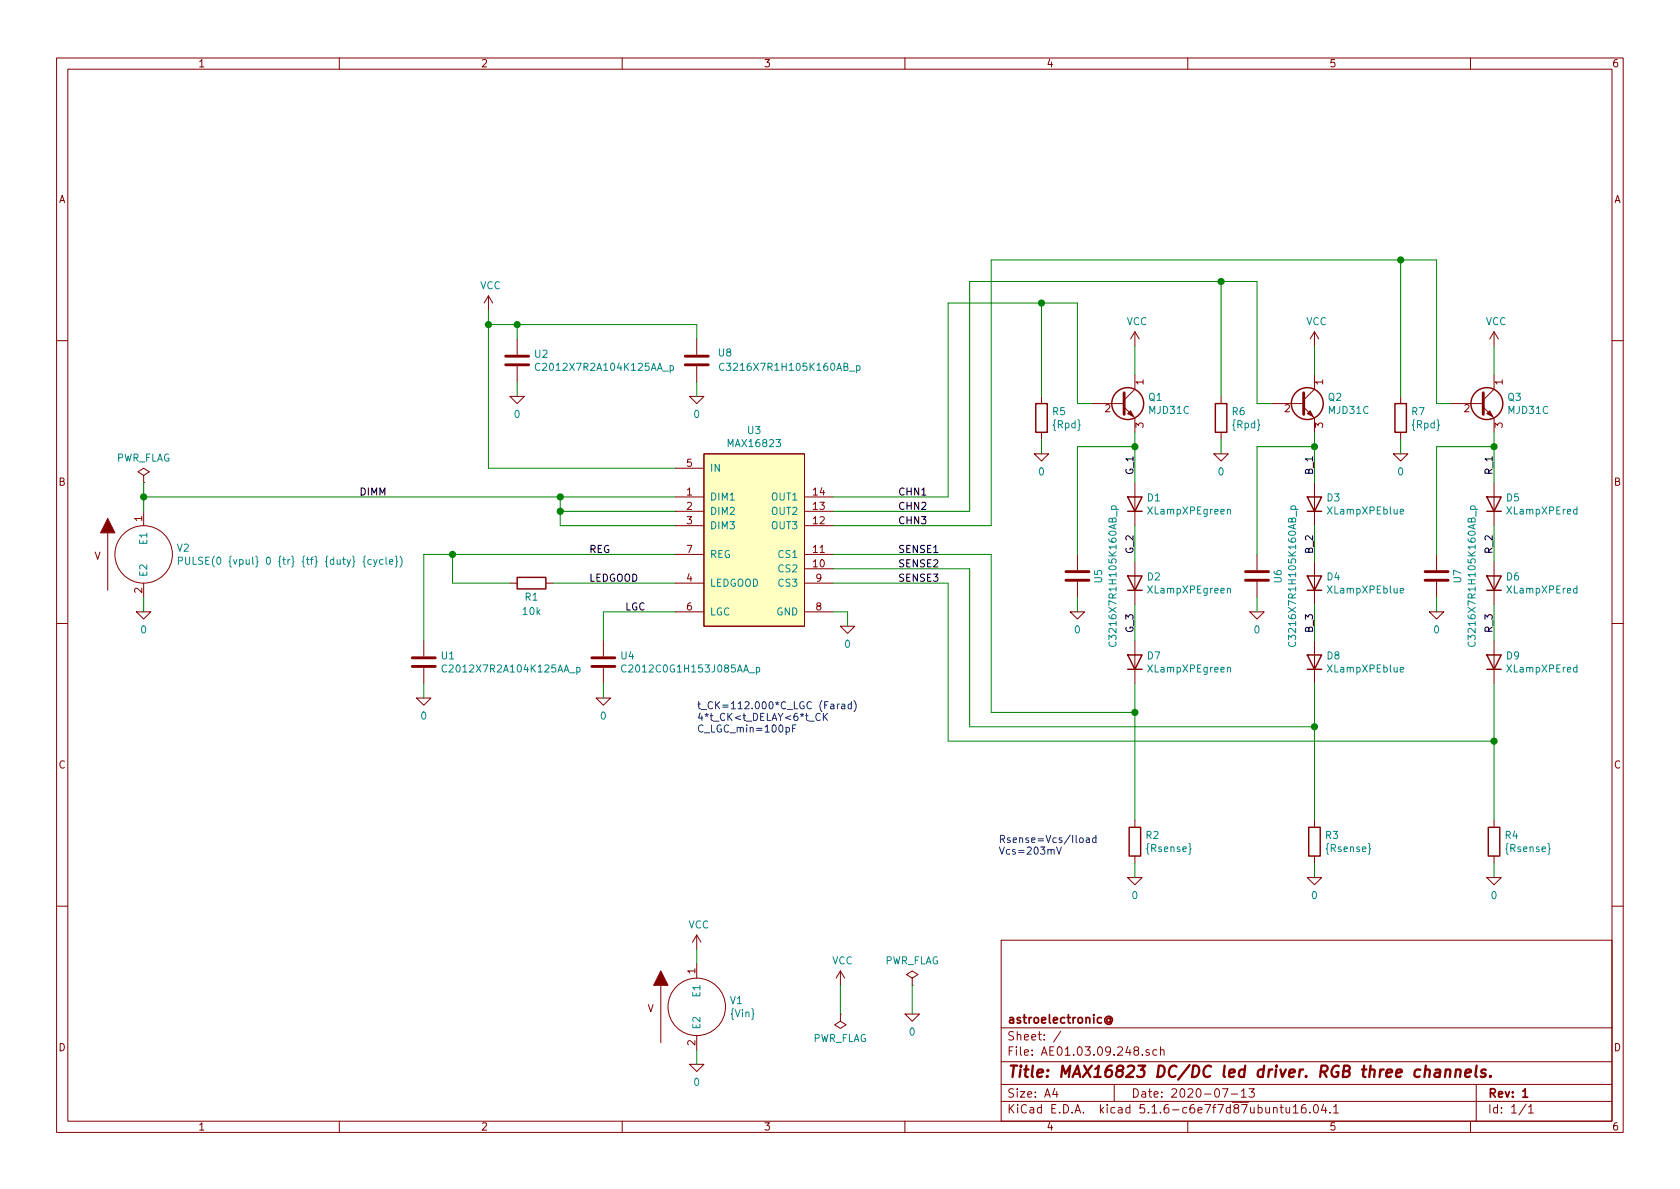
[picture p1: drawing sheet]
EESchema Schematic File Version 4
EELAYER 30 0
EELAYER END
$Descr A4 11693 8268
encoding utf-8
Sheet 1 1
Title "MAX16823 DC/DC led driver. RGB three channels."
Date "2020-07-13"
Rev "1"
Comp "astroelectronic@"
Comment1 ""
Comment2 ""
Comment3 ""
Comment4 ""
$EndDescr
$Comp
L AE01.17.09.000:MAX16823 U3
U 1 1
P 5250 3750
F 0 "U3" H 5250 4515 50  0000 C CNN
F 1 "MAX16823" H 5250 4424 50  0000 C CNN
F 2 "" H 4900 2850 50  0001 L BNN
F 3 "~" H 4900 2750 50  0001 L BNN
F 4 "X" H 5250 3750 50  0001 C CNN "Spice_Primitive"
F 5 "MAX16823" H 5250 3750 50  0001 C CNN "Spice_Model"
F 6 "Y" H 5250 3750 50  0001 C CNN "Spice_Netlist_Enabled"
F 7 "models/max16823.lib" H 5250 3750 50  0001 C CNN "Spice_Lib_File"
	1    5250 3750
	1    0    0    -1  
$EndComp
Wire Wire Line
	5800 4250 5900 4250
Wire Wire Line
	5900 4250 5900 4350
$Comp
L pspice:0 #GND07
U 1 1
P 5900 4350
F 0 "#GND07" H 5900 4250 50  0001 C CNN
F 1 "0" H 5900 4227 50  0000 C CNN
F 2 "" H 5900 4350 50  0001 C CNN
F 3 "~" H 5900 4350 50  0001 C CNN
	1    5900 4350
	1    0    0    -1  
$EndComp
Wire Wire Line
	4700 3250 3400 3250
Wire Wire Line
	3400 3250 3400 2250
$Comp
L Device:C U2
U 1 1
P 3600 2500
F 0 "U2" H 3715 2546 50  0000 L CNN
F 1 "C2012X7R2A104K125AA_p" H 3715 2455 50  0000 L CNN
F 2 "" H 3638 2350 50  0001 C CNN
F 3 "~" H 3600 2500 50  0001 C CNN
F 4 "X" H 3600 2500 50  0001 C CNN "Spice_Primitive"
F 5 "C2012X7R2A104K125AA_p" H 3600 2500 50  0001 C CNN "Spice_Model"
F 6 "Y" H 3600 2500 50  0001 C CNN "Spice_Netlist_Enabled"
F 7 "models/C2012X7R2A104K125AA_p.mod" H 3600 2500 50  0001 C CNN "Spice_Lib_File"
	1    3600 2500
	1    0    0    -1  
$EndComp
Wire Wire Line
	3600 2650 3600 2750
$Comp
L pspice:0 #GND06
U 1 1
P 3600 2750
F 0 "#GND06" H 3600 2650 50  0001 C CNN
F 1 "0" H 3600 2627 50  0000 C CNN
F 2 "" H 3600 2750 50  0001 C CNN
F 3 "~" H 3600 2750 50  0001 C CNN
	1    3600 2750
	1    0    0    -1  
$EndComp
Wire Wire Line
	3600 2350 3600 2250
Wire Wire Line
	3600 2250 3400 2250
Connection ~ 3400 2250
Wire Wire Line
	3400 2250 3400 2150
$Comp
L power:VCC #PWR03
U 1 1
P 3400 2150
F 0 "#PWR03" H 3400 2000 50  0001 C CNN
F 1 "VCC" H 3415 2323 50  0000 C CNN
F 2 "" H 3400 2150 50  0001 C CNN
F 3 "" H 3400 2150 50  0001 C CNN
	1    3400 2150
	1    0    0    -1  
$EndComp
$Comp
L Device:R R2
U 1 1
P 7900 5850
F 0 "R2" H 7970 5896 50  0000 L CNN
F 1 "{Rsense}" H 7970 5805 50  0000 L CNN
F 2 "" V 7830 5850 50  0001 C CNN
F 3 "~" H 7900 5850 50  0001 C CNN
F 4 "R" H 7900 5850 50  0001 C CNN "Spice_Primitive"
F 5 "{Rsense}" H 7900 5850 50  0001 C CNN "Spice_Model"
F 6 "Y" H 7900 5850 50  0001 C CNN "Spice_Netlist_Enabled"
	1    7900 5850
	1    0    0    -1  
$EndComp
Wire Wire Line
	7900 6000 7900 6100
$Comp
L pspice:0 #GND08
U 1 1
P 7900 6100
F 0 "#GND08" H 7900 6000 50  0001 C CNN
F 1 "0" H 7900 5977 50  0000 C CNN
F 2 "" H 7900 6100 50  0001 C CNN
F 3 "~" H 7900 6100 50  0001 C CNN
	1    7900 6100
	1    0    0    -1  
$EndComp
Wire Wire Line
	7900 4950 7900 5700
$Comp
L Device:R R3
U 1 1
P 9150 5850
F 0 "R3" H 9220 5896 50  0000 L CNN
F 1 "{Rsense}" H 9220 5805 50  0000 L CNN
F 2 "" V 9080 5850 50  0001 C CNN
F 3 "~" H 9150 5850 50  0001 C CNN
F 4 "R" H 9150 5850 50  0001 C CNN "Spice_Primitive"
F 5 "{Rsense}" H 9150 5850 50  0001 C CNN "Spice_Model"
F 6 "Y" H 9150 5850 50  0001 C CNN "Spice_Netlist_Enabled"
	1    9150 5850
	1    0    0    -1  
$EndComp
Wire Wire Line
	9150 6000 9150 6100
$Comp
L pspice:0 #GND09
U 1 1
P 9150 6100
F 0 "#GND09" H 9150 6000 50  0001 C CNN
F 1 "0" H 9150 5977 50  0000 C CNN
F 2 "" H 9150 6100 50  0001 C CNN
F 3 "~" H 9150 6100 50  0001 C CNN
	1    9150 6100
	1    0    0    -1  
$EndComp
Wire Wire Line
	9150 5050 9150 5700
$Comp
L Device:R R4
U 1 1
P 10400 5850
F 0 "R4" H 10470 5896 50  0000 L CNN
F 1 "{Rsense}" H 10470 5805 50  0000 L CNN
F 2 "" V 10330 5850 50  0001 C CNN
F 3 "~" H 10400 5850 50  0001 C CNN
F 4 "R" H 10400 5850 50  0001 C CNN "Spice_Primitive"
F 5 "{Rsense}" H 10400 5850 50  0001 C CNN "Spice_Model"
F 6 "Y" H 10400 5850 50  0001 C CNN "Spice_Netlist_Enabled"
	1    10400 5850
	1    0    0    -1  
$EndComp
Wire Wire Line
	10400 6000 10400 6100
$Comp
L pspice:0 #GND010
U 1 1
P 10400 6100
F 0 "#GND010" H 10400 6000 50  0001 C CNN
F 1 "0" H 10400 5977 50  0000 C CNN
F 2 "" H 10400 6100 50  0001 C CNN
F 3 "~" H 10400 6100 50  0001 C CNN
	1    10400 6100
	1    0    0    -1  
$EndComp
Wire Wire Line
	10400 5150 10400 5700
Wire Wire Line
	6600 3450 5800 3450
Wire Wire Line
	7900 4950 6900 4950
Wire Wire Line
	9150 5050 6750 5050
Wire Wire Line
	10400 5150 6600 5150
Wire Wire Line
	4700 4050 3850 4050
$Comp
L Device:R R1
U 1 1
P 3700 4050
F 0 "R1" V 3600 4050 50  0000 C CNN
F 1 "10k" V 3500 4050 50  0000 C CNN
F 2 "" V 3630 4050 50  0001 C CNN
F 3 "~" H 3700 4050 50  0001 C CNN
F 4 "R" H 3700 4050 50  0001 C CNN "Spice_Primitive"
F 5 "10k" H 3700 4050 50  0001 C CNN "Spice_Model"
F 6 "Y" H 3700 4050 50  0001 C CNN "Spice_Netlist_Enabled"
	1    3700 4050
	0    -1   -1   0   
$EndComp
Wire Wire Line
	4700 3850 3150 3850
Wire Wire Line
	3150 3850 3150 4050
Wire Wire Line
	3150 4050 3550 4050
Wire Wire Line
	3150 3850 2950 3850
Wire Wire Line
	2950 3850 2950 4450
Connection ~ 3150 3850
Wire Wire Line
	2950 4850 2950 4750
$Comp
L pspice:0 #GND03
U 1 1
P 2950 4850
F 0 "#GND03" H 2950 4750 50  0001 C CNN
F 1 "0" H 2950 4727 50  0000 C CNN
F 2 "" H 2950 4850 50  0001 C CNN
F 3 "~" H 2950 4850 50  0001 C CNN
	1    2950 4850
	1    0    0    -1  
$EndComp
Wire Wire Line
	4700 4250 4200 4250
Wire Wire Line
	4200 4250 4200 4450
Wire Wire Line
	4200 4750 4200 4850
$Comp
L pspice:0 #GND05
U 1 1
P 4200 4850
F 0 "#GND05" H 4200 4750 50  0001 C CNN
F 1 "0" H 4200 4727 50  0000 C CNN
F 2 "" H 4200 4850 50  0001 C CNN
F 3 "~" H 4200 4850 50  0001 C CNN
	1    4200 4850
	1    0    0    -1  
$EndComp
Wire Wire Line
	4700 3550 3900 3550
Wire Wire Line
	4700 3650 3900 3650
Text Label 2500 3450 0    50   ~ 0
DIMM
Text Label 4100 3850 0    50   ~ 0
REG
Text Label 4100 4050 0    50   ~ 0
LEDGOOD
Text Label 4350 4250 0    50   ~ 0
LGC
Text Label 6250 3450 0    50   ~ 0
CHN1
Text Label 6250 3550 0    50   ~ 0
CHN2
Text Label 6250 3650 0    50   ~ 0
CHN3
Text Label 6250 3850 0    50   ~ 0
SENSE1
Text Label 6250 3950 0    50   ~ 0
SENSE2
Text Label 6250 4050 0    50   ~ 0
SENSE3
$Comp
L Device:C U1
U 1 1
P 2950 4600
F 0 "U1" H 3065 4646 50  0000 L CNN
F 1 "C2012X7R2A104K125AA_p" H 3065 4555 50  0000 L CNN
F 2 "" H 2988 4450 50  0001 C CNN
F 3 "~" H 2950 4600 50  0001 C CNN
F 4 "X" H 2950 4600 50  0001 C CNN "Spice_Primitive"
F 5 "C2012X7R2A104K125AA_p" H 2950 4600 50  0001 C CNN "Spice_Model"
F 6 "Y" H 2950 4600 50  0001 C CNN "Spice_Netlist_Enabled"
F 7 "models/C2012X7R2A104K125AA_p.mod" H 2950 4600 50  0001 C CNN "Spice_Lib_File"
	1    2950 4600
	1    0    0    -1  
$EndComp
$Comp
L pspice:VSOURCE V1
U 1 1
P 4850 7000
F 0 "V1" H 5078 7046 50  0000 L CNN
F 1 "{Vin}" H 5078 6955 50  0000 L CNN
F 2 "" H 4850 7000 50  0001 C CNN
F 3 "~" H 4850 7000 50  0001 C CNN
F 4 "Y" H 4850 7000 50  0001 C CNN "Spice_Netlist_Enabled"
F 5 "V" H 4850 7000 50  0001 C CNN "Spice_Primitive"
	1    4850 7000
	1    0    0    -1  
$EndComp
Wire Wire Line
	4850 7300 4850 7400
Wire Wire Line
	4850 6600 4850 6700
$Comp
L power:VCC #PWR01
U 1 1
P 4850 6600
F 0 "#PWR01" H 4850 6450 50  0001 C CNN
F 1 "VCC" H 4865 6773 50  0000 C CNN
F 2 "" H 4850 6600 50  0001 C CNN
F 3 "" H 4850 6600 50  0001 C CNN
	1    4850 6600
	1    0    0    -1  
$EndComp
$Comp
L pspice:0 #GND01
U 1 1
P 4850 7400
F 0 "#GND01" H 4850 7300 50  0001 C CNN
F 1 "0" H 4850 7277 50  0000 C CNN
F 2 "" H 4850 7400 50  0001 C CNN
F 3 "~" H 4850 7400 50  0001 C CNN
	1    4850 7400
	1    0    0    -1  
$EndComp
$Comp
L pspice:0 #GND04
U 1 1
P 6350 7050
F 0 "#GND04" H 6350 6950 50  0001 C CNN
F 1 "0" H 6350 6927 50  0000 C CNN
F 2 "" H 6350 7050 50  0001 C CNN
F 3 "~" H 6350 7050 50  0001 C CNN
	1    6350 7050
	1    0    0    -1  
$EndComp
Wire Wire Line
	6350 7050 6350 6850
$Comp
L power:PWR_FLAG #FLG03
U 1 1
P 6350 6850
F 0 "#FLG03" H 6350 6925 50  0001 C CNN
F 1 "PWR_FLAG" H 6350 7023 50  0000 C CNN
F 2 "" H 6350 6850 50  0001 C CNN
F 3 "~" H 6350 6850 50  0001 C CNN
	1    6350 6850
	1    0    0    -1  
$EndComp
$Comp
L power:VCC #PWR02
U 1 1
P 5850 6850
F 0 "#PWR02" H 5850 6700 50  0001 C CNN
F 1 "VCC" H 5865 7023 50  0000 C CNN
F 2 "" H 5850 6850 50  0001 C CNN
F 3 "" H 5850 6850 50  0001 C CNN
	1    5850 6850
	1    0    0    -1  
$EndComp
$Comp
L power:PWR_FLAG #FLG02
U 1 1
P 5850 7050
F 0 "#FLG02" H 5850 7125 50  0001 C CNN
F 1 "PWR_FLAG" H 5850 7223 50  0000 C CNN
F 2 "" H 5850 7050 50  0001 C CNN
F 3 "~" H 5850 7050 50  0001 C CNN
	1    5850 7050
	-1   0    0    1   
$EndComp
Wire Wire Line
	5850 7050 5850 6850
$Comp
L pspice:VSOURCE V2
U 1 1
P 1000 3850
F 0 "V2" H 1228 3896 50  0000 L CNN
F 1 "PULSE(0 {vpul} 0 {tr} {tf} {duty} {cycle})" H 1228 3805 50  0000 L CNN
F 2 "" H 1000 3850 50  0001 C CNN
F 3 "~" H 1000 3850 50  0001 C CNN
F 4 "Y" H 1000 3850 50  0001 C CNN "Spice_Netlist_Enabled"
F 5 "V" H 1000 3850 50  0001 C CNN "Spice_Primitive"
	1    1000 3850
	1    0    0    -1  
$EndComp
Wire Wire Line
	1000 4150 1000 4250
$Comp
L pspice:0 #GND02
U 1 1
P 1000 4250
F 0 "#GND02" H 1000 4150 50  0001 C CNN
F 1 "0" H 1000 4127 50  0000 C CNN
F 2 "" H 1000 4250 50  0001 C CNN
F 3 "~" H 1000 4250 50  0001 C CNN
	1    1000 4250
	1    0    0    -1  
$EndComp
$Comp
L power:PWR_FLAG #FLG01
U 1 1
P 1000 3350
F 0 "#FLG01" H 1000 3425 50  0001 C CNN
F 1 "PWR_FLAG" H 1000 3523 50  0000 C CNN
F 2 "" H 1000 3350 50  0001 C CNN
F 3 "~" H 1000 3350 50  0001 C CNN
	1    1000 3350
	1    0    0    -1  
$EndComp
Wire Wire Line
	3900 3650 3900 3550
Text Notes 6950 5950 0    50   ~ 0
Rsense=Vcs/Iload\nVcs=203mV
Text Notes 4850 5100 0    50   ~ 0
t_CK=112.000*C_LGC (Farad)\n4*t_CK<t_DELAY<6*t_CK\nC_LGC_min=100pF
$Comp
L Device:C U4
U 1 1
P 4200 4600
F 0 "U4" H 4315 4646 50  0000 L CNN
F 1 "C2012C0G1H153J085AA_p" H 4315 4555 50  0000 L CNN
F 2 "" H 4238 4450 50  0001 C CNN
F 3 "~" H 4200 4600 50  0001 C CNN
F 4 "X" H 4200 4600 50  0001 C CNN "Spice_Primitive"
F 5 "C2012C0G1H153J085AA_p" H 4200 4600 50  0001 C CNN "Spice_Model"
F 6 "Y" H 4200 4600 50  0001 C CNN "Spice_Netlist_Enabled"
F 7 "models/C2012C0G1H153J085AA_p.mod" H 4200 4600 50  0001 C CNN "Spice_Lib_File"
	1    4200 4600
	1    0    0    -1  
$EndComp
Wire Wire Line
	6600 3450 6600 2100
Wire Wire Line
	6750 3550 6750 1950
Wire Wire Line
	5800 3550 6750 3550
Wire Wire Line
	6900 3650 6900 1800
Wire Wire Line
	5800 3650 6900 3650
Wire Wire Line
	1000 3450 3900 3450
Wire Wire Line
	3900 3550 3900 3450
Connection ~ 3900 3550
Connection ~ 3900 3450
Wire Wire Line
	3900 3450 4700 3450
$Comp
L Device:Q_NPN_CBE Q1
U 1 1
P 7800 2800
F 0 "Q1" H 7990 2846 50  0000 L CNN
F 1 "MJD31C" H 7990 2755 50  0000 L CNN
F 2 "" H 8000 2900 50  0001 C CNN
F 3 "~" H 7800 2800 50  0001 C CNN
F 4 "Q" H 7800 2800 50  0001 C CNN "Spice_Primitive"
F 5 "MJD31C" H 7800 2800 50  0001 C CNN "Spice_Model"
F 6 "Y" H 7800 2800 50  0001 C CNN "Spice_Netlist_Enabled"
F 7 "models/MJD31C.spice.txt" H 7800 2800 50  0001 C CNN "Spice_Lib_File"
	1    7800 2800
	1    0    0    -1  
$EndComp
Wire Wire Line
	7900 3350 7900 3100
Wire Wire Line
	7900 2600 7900 2400
$Comp
L power:VCC #PWR0101
U 1 1
P 7900 2400
F 0 "#PWR0101" H 7900 2250 50  0001 C CNN
F 1 "VCC" H 7915 2573 50  0000 C CNN
F 2 "" H 7900 2400 50  0001 C CNN
F 3 "" H 7900 2400 50  0001 C CNN
	1    7900 2400
	1    0    0    -1  
$EndComp
Wire Wire Line
	9150 3350 9150 3100
Wire Wire Line
	10400 3350 10400 3100
Wire Wire Line
	9150 2400 9150 2600
Wire Wire Line
	10400 2400 10400 2600
$Comp
L power:VCC #PWR0102
U 1 1
P 9150 2400
F 0 "#PWR0102" H 9150 2250 50  0001 C CNN
F 1 "VCC" H 9165 2573 50  0000 C CNN
F 2 "" H 9150 2400 50  0001 C CNN
F 3 "" H 9150 2400 50  0001 C CNN
	1    9150 2400
	1    0    0    -1  
$EndComp
$Comp
L power:VCC #PWR0103
U 1 1
P 10400 2400
F 0 "#PWR0103" H 10400 2250 50  0001 C CNN
F 1 "VCC" H 10415 2573 50  0000 C CNN
F 2 "" H 10400 2400 50  0001 C CNN
F 3 "" H 10400 2400 50  0001 C CNN
	1    10400 2400
	1    0    0    -1  
$EndComp
Wire Wire Line
	6600 5150 6600 4050
Wire Wire Line
	6600 4050 5800 4050
Wire Wire Line
	6750 5050 6750 3950
Wire Wire Line
	6750 3950 5800 3950
Wire Wire Line
	6900 4950 6900 3850
Wire Wire Line
	6900 3850 5800 3850
Wire Wire Line
	7500 2100 7500 2800
Wire Wire Line
	7500 2800 7600 2800
Wire Wire Line
	8750 1950 8750 2800
Wire Wire Line
	8750 2800 8850 2800
Wire Wire Line
	10000 1800 10000 2800
Wire Wire Line
	10000 2800 10100 2800
Text Label 7900 3300 1    50   ~ 0
G_1
Text Label 9150 3300 1    50   ~ 0
B_1
Text Label 10400 3300 1    50   ~ 0
R_1
$Comp
L Device:R R5
U 1 1
P 7250 2900
F 0 "R5" H 7320 2946 50  0000 L CNN
F 1 "{Rpd}" H 7320 2855 50  0000 L CNN
F 2 "" V 7180 2900 50  0001 C CNN
F 3 "~" H 7250 2900 50  0001 C CNN
F 4 "R" H 7250 2900 50  0001 C CNN "Spice_Primitive"
F 5 "{Rpd}" H 7250 2900 50  0001 C CNN "Spice_Model"
F 6 "Y" H 7250 2900 50  0001 C CNN "Spice_Netlist_Enabled"
	1    7250 2900
	1    0    0    -1  
$EndComp
Wire Wire Line
	7250 3050 7250 3150
$Comp
L pspice:0 #GND0101
U 1 1
P 7250 3150
F 0 "#GND0101" H 7250 3050 50  0001 C CNN
F 1 "0" H 7250 3027 50  0000 C CNN
F 2 "" H 7250 3150 50  0001 C CNN
F 3 "~" H 7250 3150 50  0001 C CNN
	1    7250 3150
	1    0    0    -1  
$EndComp
$Comp
L Device:R R6
U 1 1
P 8500 2900
F 0 "R6" H 8570 2946 50  0000 L CNN
F 1 "{Rpd}" H 8570 2855 50  0000 L CNN
F 2 "" V 8430 2900 50  0001 C CNN
F 3 "~" H 8500 2900 50  0001 C CNN
F 4 "R" H 8500 2900 50  0001 C CNN "Spice_Primitive"
F 5 "{Rpd}" H 8500 2900 50  0001 C CNN "Spice_Model"
F 6 "Y" H 8500 2900 50  0001 C CNN "Spice_Netlist_Enabled"
	1    8500 2900
	1    0    0    -1  
$EndComp
Wire Wire Line
	8500 3050 8500 3150
$Comp
L pspice:0 #GND0102
U 1 1
P 8500 3150
F 0 "#GND0102" H 8500 3050 50  0001 C CNN
F 1 "0" H 8500 3027 50  0000 C CNN
F 2 "" H 8500 3150 50  0001 C CNN
F 3 "~" H 8500 3150 50  0001 C CNN
	1    8500 3150
	1    0    0    -1  
$EndComp
$Comp
L Device:R R7
U 1 1
P 9750 2900
F 0 "R7" H 9820 2946 50  0000 L CNN
F 1 "{Rpd}" H 9820 2855 50  0000 L CNN
F 2 "" V 9680 2900 50  0001 C CNN
F 3 "~" H 9750 2900 50  0001 C CNN
F 4 "R" H 9750 2900 50  0001 C CNN "Spice_Primitive"
F 5 "{Rpd}" H 9750 2900 50  0001 C CNN "Spice_Model"
F 6 "Y" H 9750 2900 50  0001 C CNN "Spice_Netlist_Enabled"
	1    9750 2900
	1    0    0    -1  
$EndComp
Wire Wire Line
	9750 3050 9750 3150
$Comp
L pspice:0 #GND0103
U 1 1
P 9750 3150
F 0 "#GND0103" H 9750 3050 50  0001 C CNN
F 1 "0" H 9750 3027 50  0000 C CNN
F 2 "" H 9750 3150 50  0001 C CNN
F 3 "~" H 9750 3150 50  0001 C CNN
	1    9750 3150
	1    0    0    -1  
$EndComp
Wire Wire Line
	7250 2750 7250 2100
Wire Wire Line
	8500 2750 8500 1950
Wire Wire Line
	9750 2750 9750 1800
Connection ~ 7900 4950
Text Label 10400 4400 1    50   ~ 0
R_3
Text Label 9150 4400 1    50   ~ 0
B_3
Wire Wire Line
	10400 4450 10400 4200
Wire Wire Line
	9150 4450 9150 4200
$Comp
L Simulation_SPICE:DIODE D9
U 1 1
P 10400 4600
F 0 "D9" V 10354 4680 50  0000 L CNN
F 1 "XLampXPEred" V 10445 4680 50  0000 L CNN
F 2 "" H 10400 4600 50  0001 C CNN
F 3 "~" H 10400 4600 50  0001 C CNN
F 4 "D" H 10400 4600 50  0001 C CNN "Spice_Primitive"
F 5 "XLampXPEred" H 10400 4600 50  0001 C CNN "Spice_Model"
F 6 "Y" H 10400 4600 50  0001 C CNN "Spice_Netlist_Enabled"
F 7 "models/XPE_SPICE.lib" H 10400 4600 50  0001 C CNN "Spice_Lib_File"
	1    10400 4600
	0    1    1    0   
$EndComp
$Comp
L Simulation_SPICE:DIODE D8
U 1 1
P 9150 4600
F 0 "D8" V 9104 4680 50  0000 L CNN
F 1 "XLampXPEblue" V 9195 4680 50  0000 L CNN
F 2 "" H 9150 4600 50  0001 C CNN
F 3 "~" H 9150 4600 50  0001 C CNN
F 4 "D" H 9150 4600 50  0001 C CNN "Spice_Primitive"
F 5 "XLampXPEblue" H 9150 4600 50  0001 C CNN "Spice_Model"
F 6 "Y" H 9150 4600 50  0001 C CNN "Spice_Netlist_Enabled"
F 7 "models/XPE_SPICE.lib" H 9150 4600 50  0001 C CNN "Spice_Lib_File"
	1    9150 4600
	0    1    1    0   
$EndComp
$Comp
L Simulation_SPICE:DIODE D7
U 1 1
P 7900 4600
F 0 "D7" V 7854 4680 50  0000 L CNN
F 1 "XLampXPEgreen" V 7945 4680 50  0000 L CNN
F 2 "" H 7900 4600 50  0001 C CNN
F 3 "~" H 7900 4600 50  0001 C CNN
F 4 "D" H 7900 4600 50  0001 C CNN "Spice_Primitive"
F 5 "XLampXPEgreen" H 7900 4600 50  0001 C CNN "Spice_Model"
F 6 "Y" H 7900 4600 50  0001 C CNN "Spice_Netlist_Enabled"
F 7 "models/XPE_SPICE.lib" H 7900 4600 50  0001 C CNN "Spice_Lib_File"
	1    7900 4600
	0    1    1    0   
$EndComp
Text Label 7900 4400 1    50   ~ 0
G_3
Wire Wire Line
	7900 4450 7900 4200
Text Label 7900 3850 1    50   ~ 0
G_2
Wire Wire Line
	7900 3900 7900 3650
$Comp
L Simulation_SPICE:DIODE D5
U 1 1
P 10400 3500
F 0 "D5" V 10354 3580 50  0000 L CNN
F 1 "XLampXPEred" V 10445 3580 50  0000 L CNN
F 2 "" H 10400 3500 50  0001 C CNN
F 3 "~" H 10400 3500 50  0001 C CNN
F 4 "D" H 10400 3500 50  0001 C CNN "Spice_Primitive"
F 5 "XLampXPEred" H 10400 3500 50  0001 C CNN "Spice_Model"
F 6 "Y" H 10400 3500 50  0001 C CNN "Spice_Netlist_Enabled"
F 7 "models/XPE_SPICE.lib" H 10400 3500 50  0001 C CNN "Spice_Lib_File"
	1    10400 3500
	0    1    1    0   
$EndComp
$Comp
L Simulation_SPICE:DIODE D3
U 1 1
P 9150 3500
F 0 "D3" V 9104 3580 50  0000 L CNN
F 1 "XLampXPEblue" V 9195 3580 50  0000 L CNN
F 2 "" H 9150 3500 50  0001 C CNN
F 3 "~" H 9150 3500 50  0001 C CNN
F 4 "D" H 9150 3500 50  0001 C CNN "Spice_Primitive"
F 5 "XLampXPEblue" H 9150 3500 50  0001 C CNN "Spice_Model"
F 6 "Y" H 9150 3500 50  0001 C CNN "Spice_Netlist_Enabled"
F 7 "models/XPE_SPICE.lib" H 9150 3500 50  0001 C CNN "Spice_Lib_File"
	1    9150 3500
	0    1    1    0   
$EndComp
$Comp
L Simulation_SPICE:DIODE D6
U 1 1
P 10400 4050
F 0 "D6" V 10354 4130 50  0000 L CNN
F 1 "XLampXPEred" V 10445 4130 50  0000 L CNN
F 2 "" H 10400 4050 50  0001 C CNN
F 3 "~" H 10400 4050 50  0001 C CNN
F 4 "D" H 10400 4050 50  0001 C CNN "Spice_Primitive"
F 5 "XLampXPEred" H 10400 4050 50  0001 C CNN "Spice_Model"
F 6 "Y" H 10400 4050 50  0001 C CNN "Spice_Netlist_Enabled"
F 7 "models/XPE_SPICE.lib" H 10400 4050 50  0001 C CNN "Spice_Lib_File"
	1    10400 4050
	0    1    1    0   
$EndComp
$Comp
L Simulation_SPICE:DIODE D4
U 1 1
P 9150 4050
F 0 "D4" V 9104 4130 50  0000 L CNN
F 1 "XLampXPEblue" V 9195 4130 50  0000 L CNN
F 2 "" H 9150 4050 50  0001 C CNN
F 3 "~" H 9150 4050 50  0001 C CNN
F 4 "D" H 9150 4050 50  0001 C CNN "Spice_Primitive"
F 5 "XLampXPEblue" H 9150 4050 50  0001 C CNN "Spice_Model"
F 6 "Y" H 9150 4050 50  0001 C CNN "Spice_Netlist_Enabled"
F 7 "models/XPE_SPICE.lib" H 9150 4050 50  0001 C CNN "Spice_Lib_File"
	1    9150 4050
	0    1    1    0   
$EndComp
$Comp
L Simulation_SPICE:DIODE D2
U 1 1
P 7900 4050
F 0 "D2" V 7854 4130 50  0000 L CNN
F 1 "XLampXPEgreen" V 7945 4130 50  0000 L CNN
F 2 "" H 7900 4050 50  0001 C CNN
F 3 "~" H 7900 4050 50  0001 C CNN
F 4 "D" H 7900 4050 50  0001 C CNN "Spice_Primitive"
F 5 "XLampXPEgreen" H 7900 4050 50  0001 C CNN "Spice_Model"
F 6 "Y" H 7900 4050 50  0001 C CNN "Spice_Netlist_Enabled"
F 7 "models/XPE_SPICE.lib" H 7900 4050 50  0001 C CNN "Spice_Lib_File"
	1    7900 4050
	0    1    1    0   
$EndComp
$Comp
L Simulation_SPICE:DIODE D1
U 1 1
P 7900 3500
F 0 "D1" V 7854 3580 50  0000 L CNN
F 1 "XLampXPEgreen" V 7945 3580 50  0000 L CNN
F 2 "" H 7900 3500 50  0001 C CNN
F 3 "~" H 7900 3500 50  0001 C CNN
F 4 "D" H 7900 3500 50  0001 C CNN "Spice_Primitive"
F 5 "XLampXPEgreen" H 7900 3500 50  0001 C CNN "Spice_Model"
F 6 "Y" H 7900 3500 50  0001 C CNN "Spice_Netlist_Enabled"
F 7 "models/XPE_SPICE.lib" H 7900 3500 50  0001 C CNN "Spice_Lib_File"
	1    7900 3500
	0    1    1    0   
$EndComp
Text Label 10400 3850 1    50   ~ 0
R_2
Text Label 9150 3850 1    50   ~ 0
B_2
Wire Wire Line
	10400 3650 10400 3900
Wire Wire Line
	9150 3900 9150 3650
Connection ~ 9150 5050
Connection ~ 10400 5150
$Comp
L Device:C U5
U 1 1
P 7500 4000
F 0 "U5" V 7350 3950 50  0000 L CNN
F 1 "C3216X7R1H105K160AB_p" V 7250 3500 50  0000 L CNN
F 2 "" H 7538 3850 50  0001 C CNN
F 3 "~" H 7500 4000 50  0001 C CNN
F 4 "X" H 7500 4000 50  0001 C CNN "Spice_Primitive"
F 5 "C3216X7R1H105K160AB_p" H 7500 4000 50  0001 C CNN "Spice_Model"
F 6 "Y" H 7500 4000 50  0001 C CNN "Spice_Netlist_Enabled"
F 7 "models/C3216X7R1H105K160AB_p.mod" H 7500 4000 50  0001 C CNN "Spice_Lib_File"
	1    7500 4000
	-1   0    0    1   
$EndComp
Wire Wire Line
	7500 4250 7500 4150
Wire Wire Line
	7500 3850 7500 3100
Wire Wire Line
	7500 3100 7900 3100
Wire Wire Line
	7900 3100 7900 3000
Connection ~ 7900 3100
Wire Wire Line
	8750 4250 8750 4150
Wire Wire Line
	8750 3850 8750 3100
Wire Wire Line
	8750 3100 9150 3100
Wire Wire Line
	10000 4250 10000 4150
Wire Wire Line
	10000 3850 10000 3100
Wire Wire Line
	10000 3100 10400 3100
Wire Wire Line
	9150 3100 9150 3000
Connection ~ 9150 3100
Wire Wire Line
	10400 3100 10400 3000
Connection ~ 10400 3100
$Comp
L Device:C U6
U 1 1
P 8750 4000
F 0 "U6" V 8600 3950 50  0000 L CNN
F 1 "C3216X7R1H105K160AB_p" V 8500 3500 50  0000 L CNN
F 2 "" H 8788 3850 50  0001 C CNN
F 3 "~" H 8750 4000 50  0001 C CNN
F 4 "X" H 8750 4000 50  0001 C CNN "Spice_Primitive"
F 5 "C3216X7R1H105K160AB_p" H 8750 4000 50  0001 C CNN "Spice_Model"
F 6 "Y" H 8750 4000 50  0001 C CNN "Spice_Netlist_Enabled"
F 7 "models/C3216X7R1H105K160AB_p.mod" H 8750 4000 50  0001 C CNN "Spice_Lib_File"
	1    8750 4000
	-1   0    0    1   
$EndComp
$Comp
L Device:C U7
U 1 1
P 10000 4000
F 0 "U7" V 9850 3950 50  0000 L CNN
F 1 "C3216X7R1H105K160AB_p" V 9750 3500 50  0000 L CNN
F 2 "" H 10038 3850 50  0001 C CNN
F 3 "~" H 10000 4000 50  0001 C CNN
F 4 "X" H 10000 4000 50  0001 C CNN "Spice_Primitive"
F 5 "C3216X7R1H105K160AB_p" H 10000 4000 50  0001 C CNN "Spice_Model"
F 6 "Y" H 10000 4000 50  0001 C CNN "Spice_Netlist_Enabled"
F 7 "models/C3216X7R1H105K160AB_p.mod" H 10000 4000 50  0001 C CNN "Spice_Lib_File"
	1    10000 4000
	-1   0    0    1   
$EndComp
$Comp
L Device:C U8
U 1 1
P 4850 2500
F 0 "U8" H 4600 2450 50  0000 L CNN
F 1 "C3216X7R1H105K160AB_p" H 3700 2550 50  0000 L CNN
F 2 "" H 4888 2350 50  0001 C CNN
F 3 "~" H 4850 2500 50  0001 C CNN
F 4 "X" H 4850 2500 50  0001 C CNN "Spice_Primitive"
F 5 "C3216X7R1H105K160AB_p" H 4850 2500 50  0001 C CNN "Spice_Model"
F 6 "Y" H 4850 2500 50  0001 C CNN "Spice_Netlist_Enabled"
F 7 "models/C3216X7R1H105K160AB_p.mod" H 4850 2500 50  0001 C CNN "Spice_Lib_File"
	1    4850 2500
	-1   0    0    1   
$EndComp
Wire Wire Line
	4850 2650 4850 2750
$Comp
L pspice:0 #GND011
U 1 1
P 4850 2750
F 0 "#GND011" H 4850 2650 50  0001 C CNN
F 1 "0" H 4850 2627 50  0000 C CNN
F 2 "" H 4850 2750 50  0001 C CNN
F 3 "~" H 4850 2750 50  0001 C CNN
	1    4850 2750
	1    0    0    -1  
$EndComp
Wire Wire Line
	3600 2250 4850 2250
Wire Wire Line
	4850 2250 4850 2350
Connection ~ 3600 2250
$Comp
L Device:Q_NPN_CBE Q2
U 1 1
P 9050 2800
F 0 "Q2" H 9240 2846 50  0000 L CNN
F 1 "MJD31C" H 9240 2755 50  0000 L CNN
F 2 "" H 9250 2900 50  0001 C CNN
F 3 "~" H 9050 2800 50  0001 C CNN
F 4 "Q" H 9050 2800 50  0001 C CNN "Spice_Primitive"
F 5 "MJD31C" H 9050 2800 50  0001 C CNN "Spice_Model"
F 6 "Y" H 9050 2800 50  0001 C CNN "Spice_Netlist_Enabled"
F 7 "models/MJD31C.spice.txt" H 9050 2800 50  0001 C CNN "Spice_Lib_File"
	1    9050 2800
	1    0    0    -1  
$EndComp
$Comp
L Device:Q_NPN_CBE Q3
U 1 1
P 10300 2800
F 0 "Q3" H 10490 2846 50  0000 L CNN
F 1 "MJD31C" H 10490 2755 50  0000 L CNN
F 2 "" H 10500 2900 50  0001 C CNN
F 3 "~" H 10300 2800 50  0001 C CNN
F 4 "Q" H 10300 2800 50  0001 C CNN "Spice_Primitive"
F 5 "MJD31C" H 10300 2800 50  0001 C CNN "Spice_Model"
F 6 "Y" H 10300 2800 50  0001 C CNN "Spice_Netlist_Enabled"
F 7 "models/MJD31C.spice.txt" H 10300 2800 50  0001 C CNN "Spice_Lib_File"
	1    10300 2800
	1    0    0    -1  
$EndComp
Wire Wire Line
	7900 4750 7900 4950
Wire Wire Line
	9150 4750 9150 5050
Wire Wire Line
	10400 4750 10400 5150
$Comp
L pspice:0 #GND0104
U 1 1
P 7500 4250
F 0 "#GND0104" H 7500 4150 50  0001 C CNN
F 1 "0" H 7500 4127 50  0000 C CNN
F 2 "" H 7500 4250 50  0001 C CNN
F 3 "~" H 7500 4250 50  0001 C CNN
	1    7500 4250
	1    0    0    -1  
$EndComp
$Comp
L pspice:0 #GND0105
U 1 1
P 8750 4250
F 0 "#GND0105" H 8750 4150 50  0001 C CNN
F 1 "0" H 8750 4127 50  0000 C CNN
F 2 "" H 8750 4250 50  0001 C CNN
F 3 "~" H 8750 4250 50  0001 C CNN
	1    8750 4250
	1    0    0    -1  
$EndComp
$Comp
L pspice:0 #GND0106
U 1 1
P 10000 4250
F 0 "#GND0106" H 10000 4150 50  0001 C CNN
F 1 "0" H 10000 4127 50  0000 C CNN
F 2 "" H 10000 4250 50  0001 C CNN
F 3 "~" H 10000 4250 50  0001 C CNN
	1    10000 4250
	1    0    0    -1  
$EndComp
Connection ~ 9750 1800
Wire Wire Line
	9750 1800 10000 1800
Wire Wire Line
	6900 1800 9750 1800
Connection ~ 8500 1950
Wire Wire Line
	8500 1950 8750 1950
Wire Wire Line
	6750 1950 8500 1950
Connection ~ 7250 2100
Wire Wire Line
	7250 2100 7500 2100
Wire Wire Line
	6600 2100 7250 2100
Wire Wire Line
	1000 3350 1000 3450
Connection ~ 1000 3450
Wire Wire Line
	1000 3450 1000 3550
$EndSCHEMATC
